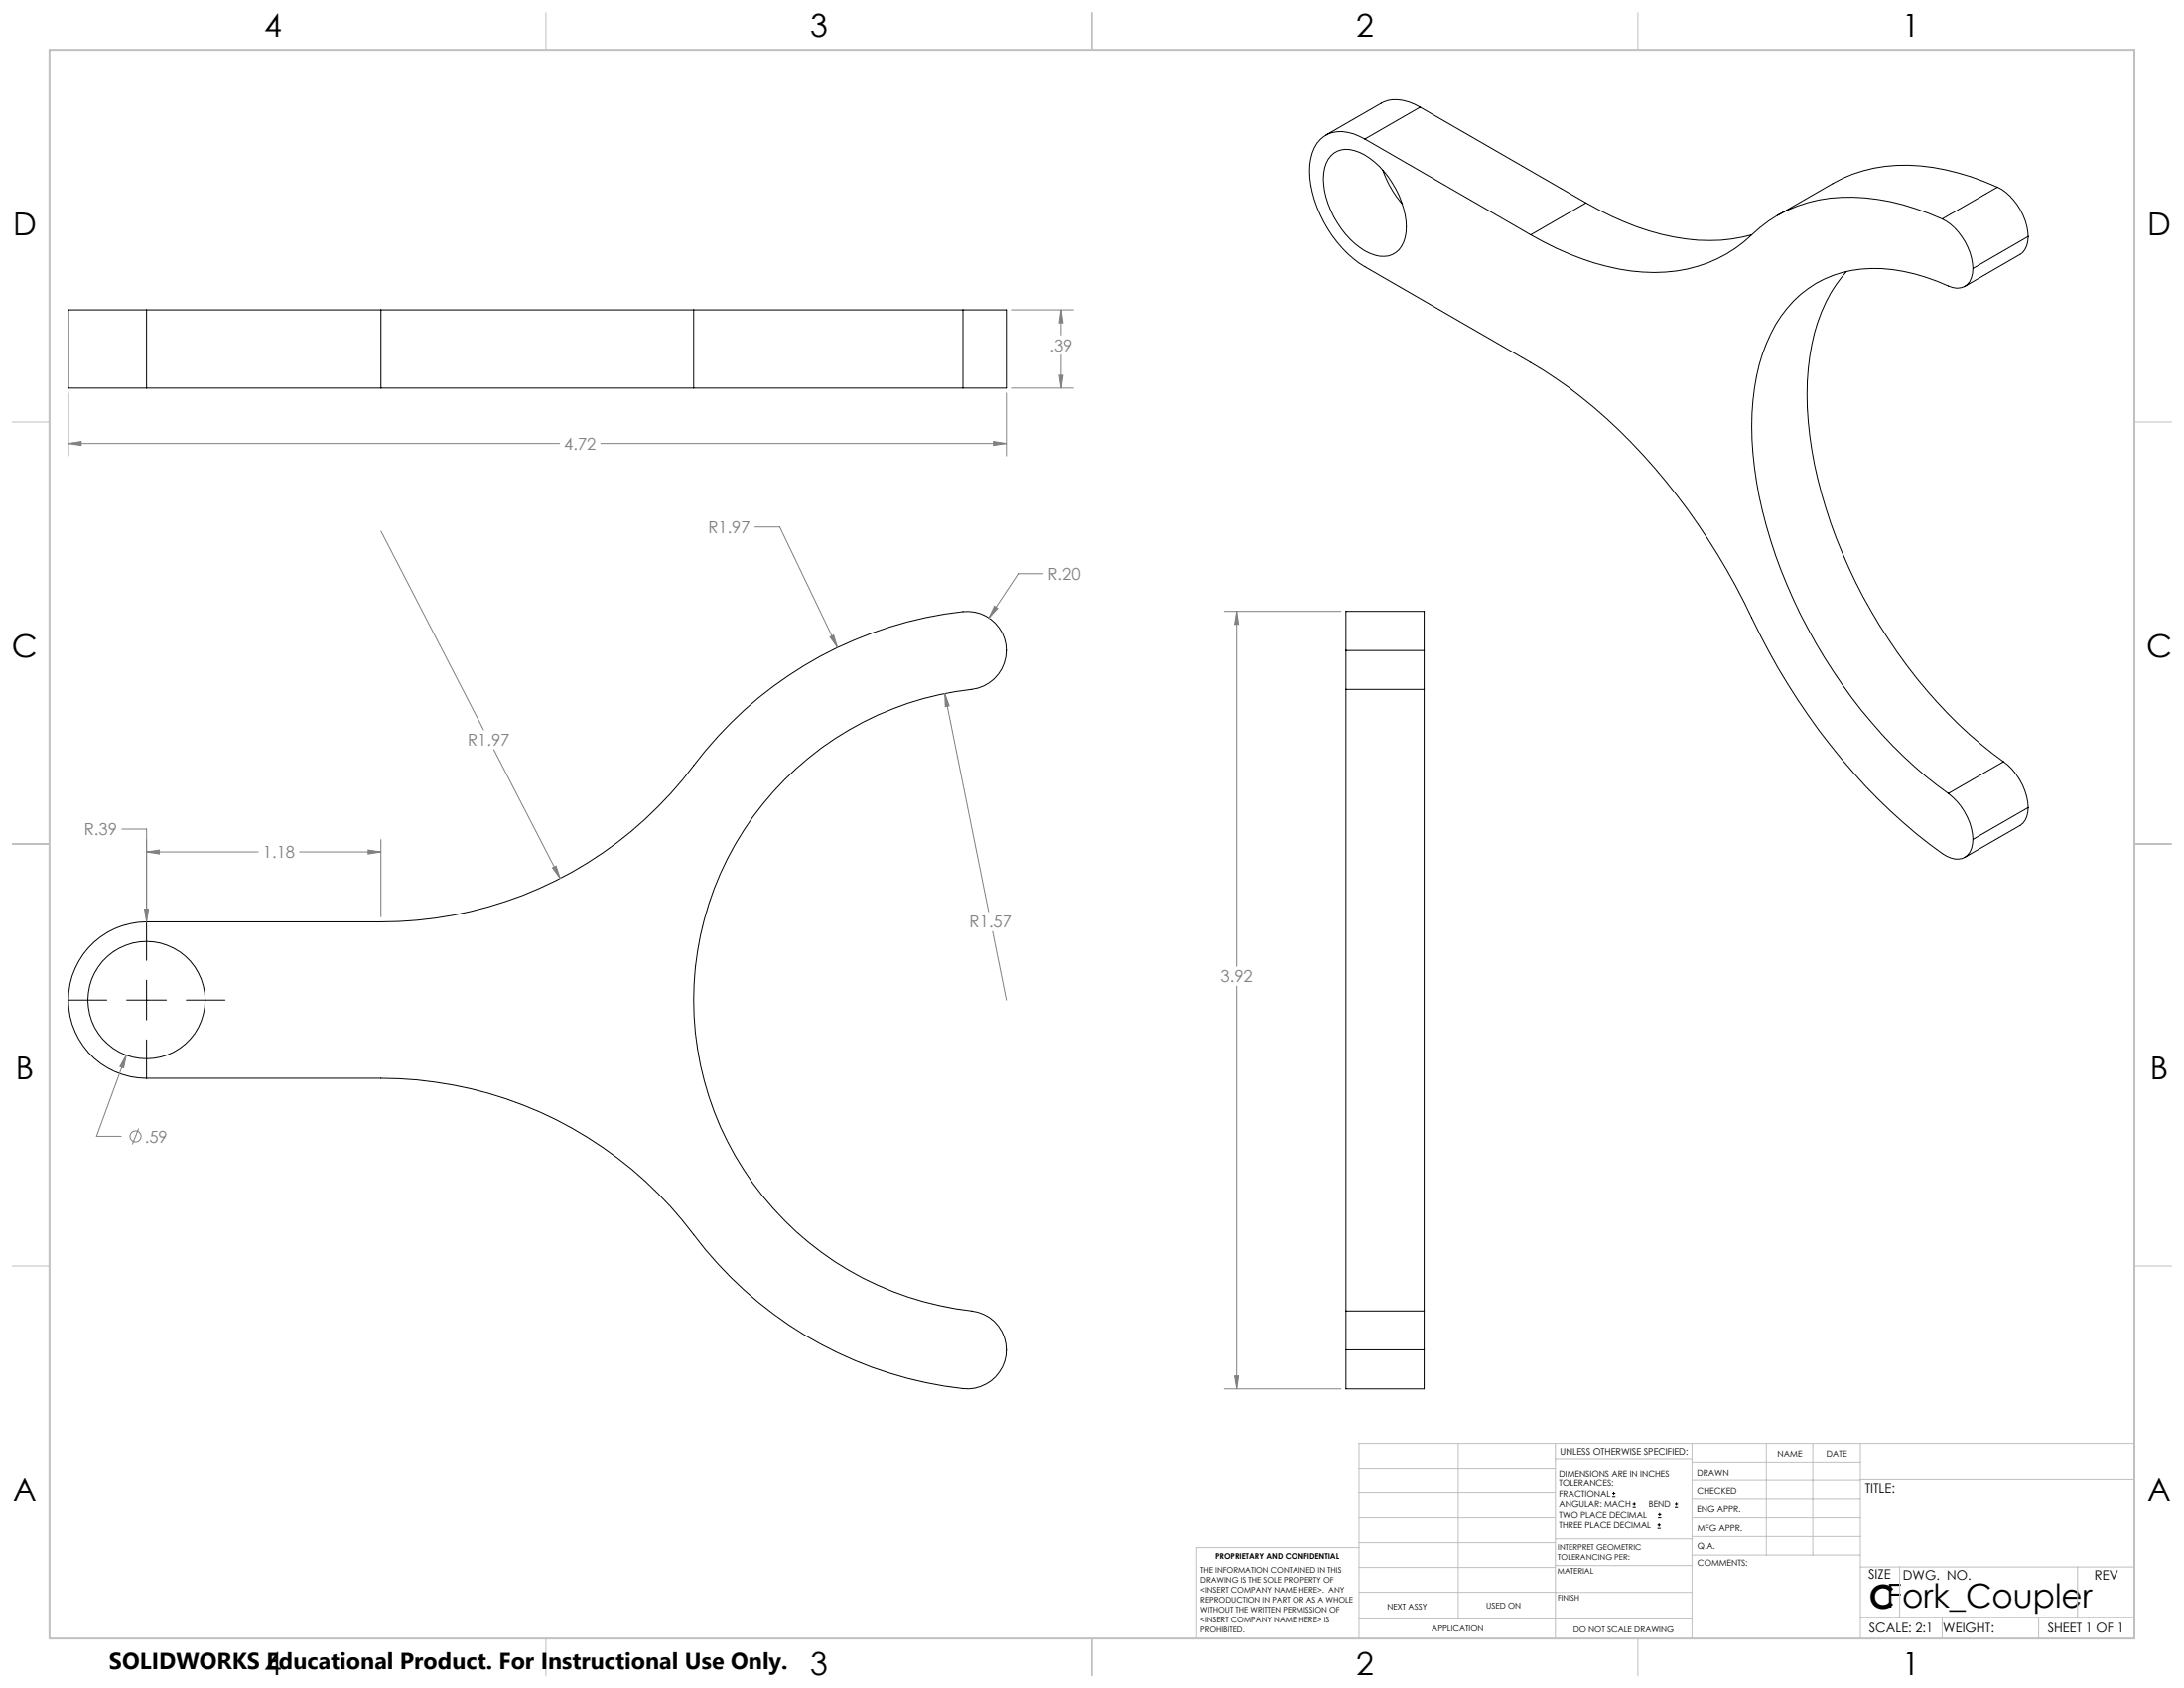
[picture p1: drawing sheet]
<svg xmlns="http://www.w3.org/2000/svg" width="559mm" height="432mm" viewBox="0 0 559 432" stroke-linecap="round" stroke-linejoin="round" font-family="sans-serif">
<g fill="none" stroke="#000" stroke-width=".25">
<path d="M340.5 39.9a6.1 6.1 0 0 1 7.4-.9 23 23 0 0 1 11.9 17.5 8.9 8.9 0 0 1-2.6 8.1 7.1 7.1 0 0 1-8-.4 23.7 23.7 0 0 1-10.6-18.4 8.9 8.9 0 0 1 1.9-5.9zM349.2 35.6a10.9 10.9 0 0 0-9.4-1.3 8.8 8.8 0 0 0-4.7 7.8 29.6 29.6 0 0 0 7.1 19.9 26.2 26.2 0 0 0 7 6.2l42.5 24.5a133.8 133.8 0 0 1 40 37.5 187.1 187.1 0 0 1 18.6 32.1 161.2 161.2 0 0 0 39.9 50.9l3.4 2.7a13.9 13.9 0 0 0 6.5 3.8 3.9 3.9 0 0 0 4.6-3.8l.1-1.2M349.2 35.6l42.5 24.5M363.4 27.4a9.9 9.9 0 0 0-10-1l-14.2 8.2M363.4 27.4l-14.2 8.2M363.4 27.4l42.4 24.5M353.8 43.5l.2 .5a25.8 25.8 0 0 0 4.8 8.1M405.8 51.9a64.2 64.2 0 0 0 31.6 9.6 39.7 39.7 0 0 0 10.8-1.4M405.8 51.9l-14.1 8.2M496.9 56a55.4 55.4 0 0 0-28.7-5.3 34.1 34.1 0 0 0-20 9.4M496.9 56a15.4 15.4 0 0 1 7.9 12.7M511.1 47.9a15.3 15.3 0 0 1 7.8 12.6"/>
<path d="M511.1 47.9a55.5 55.5 0 0 0-28.7-5.4 34.3 34.3 0 0 0-13.5 4.5l-14.1 8.1M511.1 47.9l-14.2 8.1M37.5 79.3h-20v20h20M37.5 79.3v20M37.5 79.3h60M97.5 79.3h80M97.5 79.3v20M177.5 79.3h68.9M177.5 79.3v20M246.4 79.3h11.1v20h-11.1M246.4 79.3v20M391.7 60.1a64.2 64.2 0 0 0 31.6 9.6 34.9 34.9 0 0 0 24.9-9.6"/>
<path d="M472.5 69.4a39.7 39.7 0 0 0-9.4 21.7 88 88 0 0 0 4.1 39 132.3 132.3 0 0 0 39.6 60.3l5.8 4.4M504.8 68.7a5.3 5.3 0 0 1-2.2 4.6 4.6 4.6 0 0 1-4.1-.1 43 43 0 0 0-24.8-4 28.7 28.7 0 0 0-21.8 18.7 60.1 60.1 0 0 0-3.4 28.1 123 123 0 0 0 20.5 55.7 117.4 117.4 0 0 0 29.5 31.3M518.9 60.5a5.3 5.3 0 0 1-2 4.6l-14.2 8.2M518.9 60.5l-14.1 8.2M37.5 99.3h60M97.5 99.3h80M177.5 99.3h68.9M344.4 166.4v10M344.4 166.4v-10h20v10M344.4 176.4v159M344.4 176.4h20M344.4 166.4h20"/>
<path d="M364.4 166.4v10M364.4 176.4v159M512.6 194.8a15.9 15.9 0 0 1 6.3 11.8M512.6 194.8l-14.1 8.2M498.5 203a16 16 0 0 1 6.3 11.7M518.9 206.6a5 5 0 0 1-2 4.6l-14.2 8.1M518.9 206.6l-14.1 8.1M37.5 235.8v9.9M17.4 255.8h9.9M24.1 241a20 20 0 0 1 13.4-5.2h60a99.9 99.9 0 0 0 80-40 99.2 99.2 0 0 1 70.4-39.4 10 10 0 0 1 9.6 9.7 10 10 0 0 1-8.9 10.3 80 80 0 0 0-71.1 79.5 80 80 0 0 0 71.1 79.5 10 10 0 0 1 8.8 11 10 10 0 0 1-11 8.8 99.9 99.9 0 0 1-68.9-39.4 99.9 99.9 0 0 0-80-40h-60a20 20 0 0 1-18.7-12.8 20 20 0 0 1 5.3-22zM32.4 255.8h10.2M37.5 250.8v10.1"/>
<path d="M47.7 255.8h9.9M37.5 266v9.9M344.4 335.4v9.9M344.4 335.4h20M364.4 335.4v9.9M344.4 345.3v10h20v-10M344.4 345.3h20M412.5 383h.8M412.5 382.1h.8M412.9 381.7v.9M417.7 385.6h.8M417.7 384.8h.8"/>
<path d="M418.1 384.4v.8M424.1 390.9h.8M424.1 390.1h.8M424.2 388.3h.9M424.2 387.5h.9M424.5 389.7v.8M424.6 387v.9M428.5 385.6h.8M428.5 384.8h.8M428.9 384.4v.8"/>
<circle cx="37.5" cy="255.8" r="15"/>
</g>
<g fill="none" stroke="#808080" stroke-width=".25">
<path d="M258.8 79.3h15.9M271.5 79.3l.5 3.3h-1zM271.5 79.3v6.4M258.8 99.3h15.9M271 96h1l-.5 3.3zM271.5 90.8v8.5M17.5 113.5l3.3-.6v1zM17.5 100.5v16.1M17.5 113.5h125.7M153.7 113.5h103.8M254.2 112.9l3.3 .6-3.3 .4zM257.5 100.5v16.1"/>
<path d="M97.5 135.9l26.2 50.8M193.1 134.8h6.4l14.8 30.9M254.4 155l.9 .6-2.3 2.5zM266.9 146.8h-6.4l-7.5 11.3M313.2 156.4h29.9M316.4 156.4l.5 3.3h-1zM316.4 156.4v90.8M212.4 162.9l.9-.4 1 3.2zM241.7 177.4l1.2 3.2-1 .2zM241.7 177.4l11.2 55.8M126.3 191.7l17 33M31.2 212.1h6.3v23.7"/>
<path d="M37.5 217.9l3.3-.4v1zM37.5 217.9h28.6M76.7 217.9h20.8M94.2 217.5l3.3 .4-3.3 .6zM97.5 214.8v19.8M37 232.6h1l-.5 3.2zM141.4 222l.9-.5 1 3.2zM254 238.3l3.5 17.5M316.4 252.3v103M32.3 269.9l-.7 3.3-.9-.4zM32.3 269.9l-7.6 20.8h6.3M35.5 288.7l-1.6 4"/>
<path d="M313.2 355.3h29.9M315.9 352h1l-.5 3.3z"/>
<circle cx="34.7" cy="290.7" r="1.41"/>
</g>
<g fill="none" stroke="#c0c0c0" stroke-width=".25">
<path d="M139.7 3.2v9.5M279.4 3.2v9.5M419.1 3.2v9.5M3.1 107.9h9.6M546.1 107.9h9.5M3.1 215.9h9.6M546.1 215.9h9.5M3.1 323.8h9.6M546.1 323.8h9.5M347.7 375.6h50.3M373.1 369.2v44.9M398 369.2v49.9"/>
<path d="M398 373.1h34.9M432.9 369.2v49.9M432.9 378.7h43.1M432.9 374h43.1M451.9 369.2v28.6M463.8 369.2v28.6M476 369.2v49.9M476 378.6h70.1M546.1 369.2h-198.4v49.9M347.7 394.6h50.3M347.7 388.3h50.3M347.7 381.9h50.3"/>
<path d="M347.7 395.9h-41.6v23.2M398 393.6h35M432.9 383.5h43.1M432.9 388.3h43.1M432.9 393h43.1M433 397.8h43M139.7 419.1v9.6M279.4 419.1v9.6M347.7 414.1h85.2M347.7 401h50.3M347.7 407.3h50.3M398 407.4h34.9"/>
<path d="M398 400.5h35M419.1 419.1v9.6M476 413.7h70.1M476 400.8h70.1M486.1 400.8v12.9M496.9 413.7v5.4M521.6 413.7v5.4M531.6 400.8v12.9"/>
</g>
<path d="M12.7 12.7h533.4v406.4h-533.4z" fill="none" stroke="#c0c0c0" stroke-width=".5"/>
<path d="M241.7 177.4l.2 3.4 1-.2zM32.3 269.9l-1.6 2.9 .9 .4zM141.4 222l1.9 2.7-1-3.2zM212.4 162.9l1.9 2.8-1-3.2zM254.4 155l-1.4 3.1 2.3-2.5zM37 232.6l.5 3.2 .5-3.2zM94.2 217.5l3.3 .4-3.3 .6zM37.5 217.9l3.3-.4v1zM271 96h1l-.5 3.3zM271.5 79.3l.5 3.3h-1zM254.2 112.9l3.3 .6-3.3 .4zM17.5 113.5l3.3-.6v1zM315.9 352h1l-.5 3.3zM316.4 156.4l.5 3.3h-1z" fill="#808080"/>
<text font-size="8.5" x="478.3" y="411.4">CFork_Coupler</text>
<g font-size="8.1">
<text x="67.6" y="9.3">4</text>
<text x="207.3" y="9.3">3</text>
<text x="347" y="9.3">2</text>
<text x="486.7" y="9.3">1</text>
<text x="3.3" y="60.1">D</text>
<text x="549.4" y="60.1">D</text>
<text x="3" y="168">C</text>
<text x="549.1" y="168">C</text>
<text x="4" y="276">B</text>
<text x="550.1" y="276">B</text>
<text x="3.3" y="383.9">A</text>
<text x="549.4" y="383.9">A</text>
<text x="67.6" y="428.4">4</text>
<text x="207.3" y="428.4">3</text>
<text x="347" y="428.4">2</text>
<text x="486.7" y="428.4">1</text>
</g>
<text font-size="5.9" x="27.9" y="427">SOLIDWORKS Educational Product. For Instructional Use Only.</text>
<g font-size="4.2" fill="#808080">
<text x="268.6" y="89.8">.39</text>
<text x="144.3" y="115">4.72</text>
<text x="181.2" y="136.4">R1.97</text>
<text x="268.1" y="148.3">R.20</text>
<text x="119.7" y="190.8">R1.97</text>
<text x="21.5" y="213.7">R.39</text>
<text x="67.3" y="219.5">1.18</text>
<text x="248.1" y="237.3">R1.57</text>
<text x="312.3" y="251.3">3.92</text>
<text x="37" y="292.2">.59</text>
</g>
<g font-size="3.4">
<text x="477.2" y="381.9">TITLE:</text>
<text x="478.1" y="404">SIZE</text>
<text x="486.9" y="404">DWG. NO.</text>
<text x="535.9" y="404.1">REV</text>
<text x="478.2" y="417.6">SCALE: 2:1</text>
<text x="497.1" y="417.7">WEIGHT:</text>
<text x="523.9" y="417.6">SHEET 1 OF 1</text>
</g>
<text font-size="2.4" x="399.2" y="372.1">UNLESS OTHERWISE SPECIFIED:</text>
<g font-size="2.2">
<text x="398.9" y="377.7">DIMENSIONS ARE IN INCHES</text>
<text x="434.2" y="377.3">DRAWN</text>
<text x="454.8" y="372.5">NAME</text>
<text x="467.3" y="372.6">DATE</text>
<text x="398.9" y="380.3">TOLERANCES:</text>
<text x="398.9" y="383">FRACTIONAL</text>
<text x="434.3" y="382.2">CHECKED</text>
<text x="398.9" y="385.6">ANGULAR: MACH</text>
<text x="398.9" y="388.3">TWO PLACE DECIMAL</text>
<text x="421.9" y="385.6">BEND</text>
<text x="434.2" y="386.8">ENG APPR.</text>
<text x="398.9" y="390.9">THREE PLACE DECIMAL</text>
<text x="434.3" y="391.6">MFG APPR.</text>
<text x="434.3" y="396.3">Q.A.</text>
<text x="434.3" y="400.5">COMMENTS:</text>
</g>
<g font-size="2.1">
<text x="354.9" y="411.6">NEXT ASSY</text>
<text x="380.3" y="411.6">USED ON</text>
<text x="366.3" y="417.4">APPLICATION</text>
<text x="402.5" y="417.5">DO NOT SCALE DRAWING</text>
</g>
<g font-size="2">
<text x="310.9" y="398.8">PROPRIETARY AND CONFIDENTIAL</text>
<text x="398.6" y="396.5">INTERPRET GEOMETRIC</text>
<text x="398.6" y="399">TOLERANCING PER:</text>
<text x="307.2" y="402.4">THE INFORMATION CONTAINED IN THIS</text>
<text x="307.2" y="404.9">DRAWING IS THE SOLE PROPERTY OF</text>
<text x="307.2" y="407.5">&lt;INSERT COMPANY NAME HERE&gt;. ANY</text>
<text x="398.5" y="402.6">MATERIAL</text>
<text x="307.2" y="410">REPRODUCTION IN PART OR AS A WHOLE</text>
<text x="307.2" y="412.5">WITHOUT THE WRITTEN PERMISSION OF</text>
<text x="398.5" y="409.4">FINISH</text>
<text x="307.2" y="415">&lt;INSERT COMPANY NAME HERE&gt; IS</text>
<text x="307.2" y="417.6">PROHIBITED.</text>
</g>
</svg>
